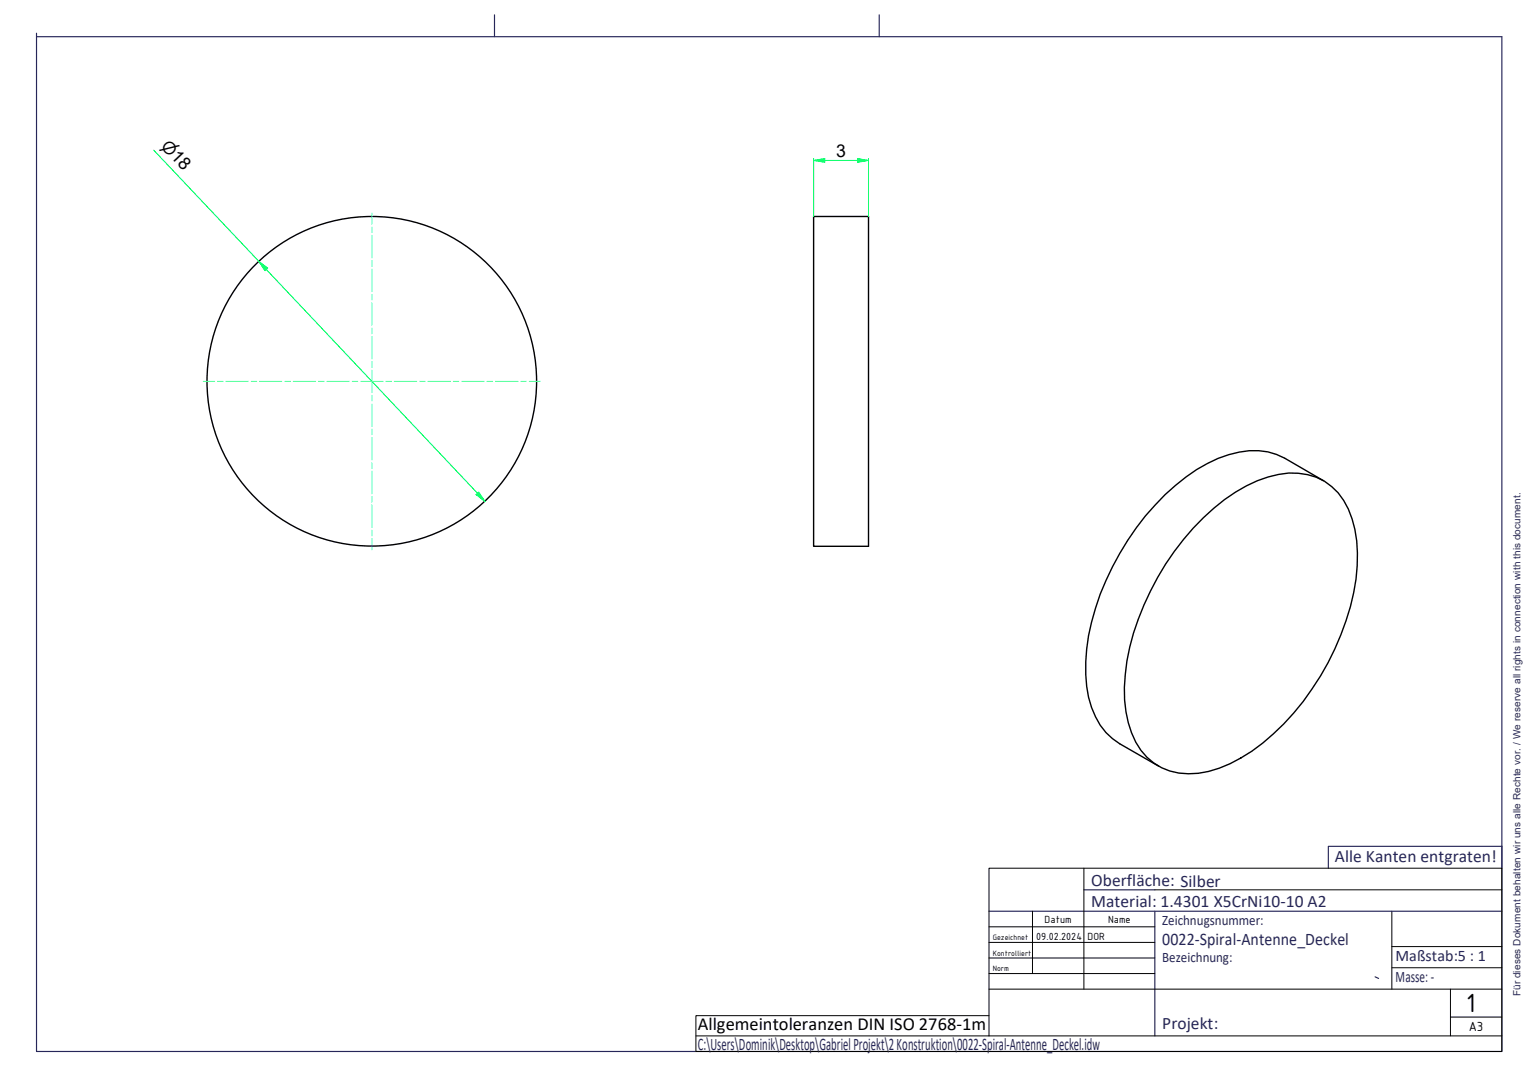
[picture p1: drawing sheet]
<svg xmlns="http://www.w3.org/2000/svg" width="420mm" height="297mm" viewBox="0 0 420 297" stroke-linecap="round" stroke-linejoin="round" font-family="sans-serif">
<!-- layer: AM_0 -->
<g fill="none" stroke="#000" stroke-width=".38">
<path d="M222.1 59.1h15v90h-15zM361.3 131.2l-10.6-6.1a19.1 19.1 0 0 0-15.2-1 43.8 43.8 0 0 0-17.4 11 73.8 73.8 0 0 0-21.4 42.1 33.4 33.4 0 0 0 2.4 18.5 16.6 16.6 0 0 0 6.6 7.4l10.6 6.1M328.5 141.3a42.4 42.4 0 0 1 20.6-11.8 16.5 16.5 0 0 1 20 12.2 42.6 42.6 0 0 1-.4 23.9 73.3 73.3 0 0 1-26.9 39.5 30.9 30.9 0 0 1-17.4 6.2 16.1 16.1 0 0 1-15.5-11.2 37 37 0 0 1-1.2-19.6 75 75 0 0 1 20.8-39.2z"/>
<circle cx="101.5" cy="104.1" r="45"/>
</g>
<path d="M10 10h400v277.1h-400zM10 9.1v.9M135 4v6M240 4v6M362.6 237v-5.9h47.4v5.9M270 248.8h140M295.9 242.9h19.4M315.3 248.8v34M375.4 266.7l1 .4" fill="none" stroke="#262659" stroke-width=".32"/>
<!-- layer: AM_0 -->
<path d="M380 258.4h30M380 248.8v21.3M270 277.3h-80v9.8h80M380 264.2h30M190 282.8h80" fill="none" stroke="#000" stroke-width=".27"/>
<!-- layer: Schriftkopf -->
<path d="M295.9 237v33.1M270 253h45.3M270 257.3h45.3M281.9 248.8v17M315.3 242.9h94.7M270 261.5h45.3M270 265.8h45.3M270 270.1h140M396 277.7h14M396 270.1v12.7M410 282.8h-140v-45.8h140v50.1h-140" fill="none" stroke="#000" stroke-width=".27"/>
<!-- layer: AM_5 -->
<path d="M70.7 71.4l2 2.2" fill="none" stroke="#0f0" stroke-width=".27"/>
<path d="M70.7 71.4l2.4 1.8-.8 .7z" fill-rule="evenodd" fill="#0f0"/>
<path d="M70.7 71.4l2.4 1.8-.8 .7zM130.4 134.7l2 2.2" fill="none" stroke="#0f0" stroke-width=".27"/>
<path d="M130.7 134.4l1.7 2.5-2.4-1.8z" fill-rule="evenodd" fill="#0f0"/>
<path d="M42 41l28.7 30.4M222.1 43.8h3.1M72.7 73.6l57.7 61.1M130.7 134.4l1.7 2.5-2.4-1.8z" fill="none" stroke="#0f0" stroke-width=".27"/>
<path d="M222.1 43.8l3.1-.5v1z" fill-rule="evenodd" fill="#0f0"/>
<path d="M222.1 43.8l3.1-.5v1zM234.1 43.8h3" fill="none" stroke="#0f0" stroke-width=".27"/>
<path d="M234.1 43.3l3 .5-3 .5z" fill-rule="evenodd" fill="#0f0"/>
<path d="M222.1 43.3v15.8M225.2 43.8h8.9M234.1 43.3l3 .5-3 .5zM237.1 43.3v15.8" fill="none" stroke="#0f0" stroke-width=".27"/>
<!-- layer: AM_7 -->
<g fill="none" stroke="#0ff" stroke-width=".27">
<path d="M101.5 58.2v3M101.5 62v1.5M101.5 64.2v6.2M101.5 71.2v1.5M101.5 73.5v6.1M101.5 80.4v1.5M101.5 82.7v6.1M101.5 89.6v1.5M101.5 91.9v6.1M101.5 98.7v1.6M55.5 104.1h3.1M59.4 104.1h1.5"/>
<path d="M61.7 104.1h6.1M68.6 104.1h1.5M70.9 104.1h6.1M77.8 104.1h1.5M80.1 104.1h6.1M86.9 104.1h1.6M89.3 104.1h6.1M96.1 104.1h1.6M98.5 104.1h6.1M101.5 101.1v6.1M101.5 107.9v1.6M101.5 110.3v6.1"/>
<path d="M101.5 117.1v1.6M101.5 119.4v6.2M105.3 104.1h1.6M107.6 104.1h6.2M114.6 104.1h1.5M116.8 104.1h6.2M123.8 104.1h1.5M126 104.1h6.2M133 104.1h1.5M135.3 104.1h6.1M142.2 104.1h1.5M144.5 104.1h3"/>
<path d="M101.5 126.4v1.5M101.5 128.6v6.2M101.5 135.6v1.5M101.5 137.8v6.2M101.5 144.8v1.5M101.5 147.1v3"/>
</g>
<text font-size="7.7" x="400.2" y="276.3">1</text>
<text font-size="5" x="190.5" y="281.2">Allgemeintoleranzen DIN ISO 2768-1m</text>
<text font-size="4.8" x="228.3" y="42.8">3</text>
<g font-size="4.8" fill="#262659">
<text x="364.4" y="235.3">Alle Kanten entgraten!</text>
<text x="297.9" y="241.8">Oberfläche: Silber</text>
<text x="297.9" y="247.7">Material: 1.4301 X5CrNi10-10 A2</text>
<text x="317.3" y="257.9">0022-Spiral-Antenne_Deckel</text>
<text x="317.3" y="281">Projekt:</text>
<text x="190.5" y="286.7">C:\Users\Dominik\Desktop\GabrielProjekt\2Konstruktion\0022-Spiral-Antenne_Deckel.idw</text>
</g>
<text font-size="4.6" x="43.7" y="40.1" transform="rotate(47 43.7 40.1)">⌀18</text>
<g font-size="4.4" fill="#262659">
<text x="381" y="262.4">Maßstab:5 : 1</text>
<text x="381" y="268">Masse:-</text>
</g>
<g font-size="3.9" fill="#262659">
<text x="317.3" y="252.7">Zeichnugsnummer:</text>
<text x="317.3" y="262.7">Bezeichnung:</text>
</g>
<text font-size="3.9" x="401" y="281.5">A3</text>
<g font-size="3">
<text x="282.9" y="256.7">09.02.2024</text>
<text x="285.2" y="252">Datum</text>
<text x="296.9" y="256.7">DOR</text>
<text x="302.5" y="252">Name</text>
</g>
<text font-size="2.7" fill="#262659" x="415.1" y="272" transform="rotate(-90 415.1 272)">Für dieses Dokument behalten wir uns alle Rechte vor. / We reserve all rights in connection with this document.</text>
<g font-size="2.3">
<text x="271" y="256.7">Gezeichnet</text>
<text x="271" y="260.9">Kontrolliert</text>
<text x="271" y="265.2">Norm</text>
</g>
</svg>
